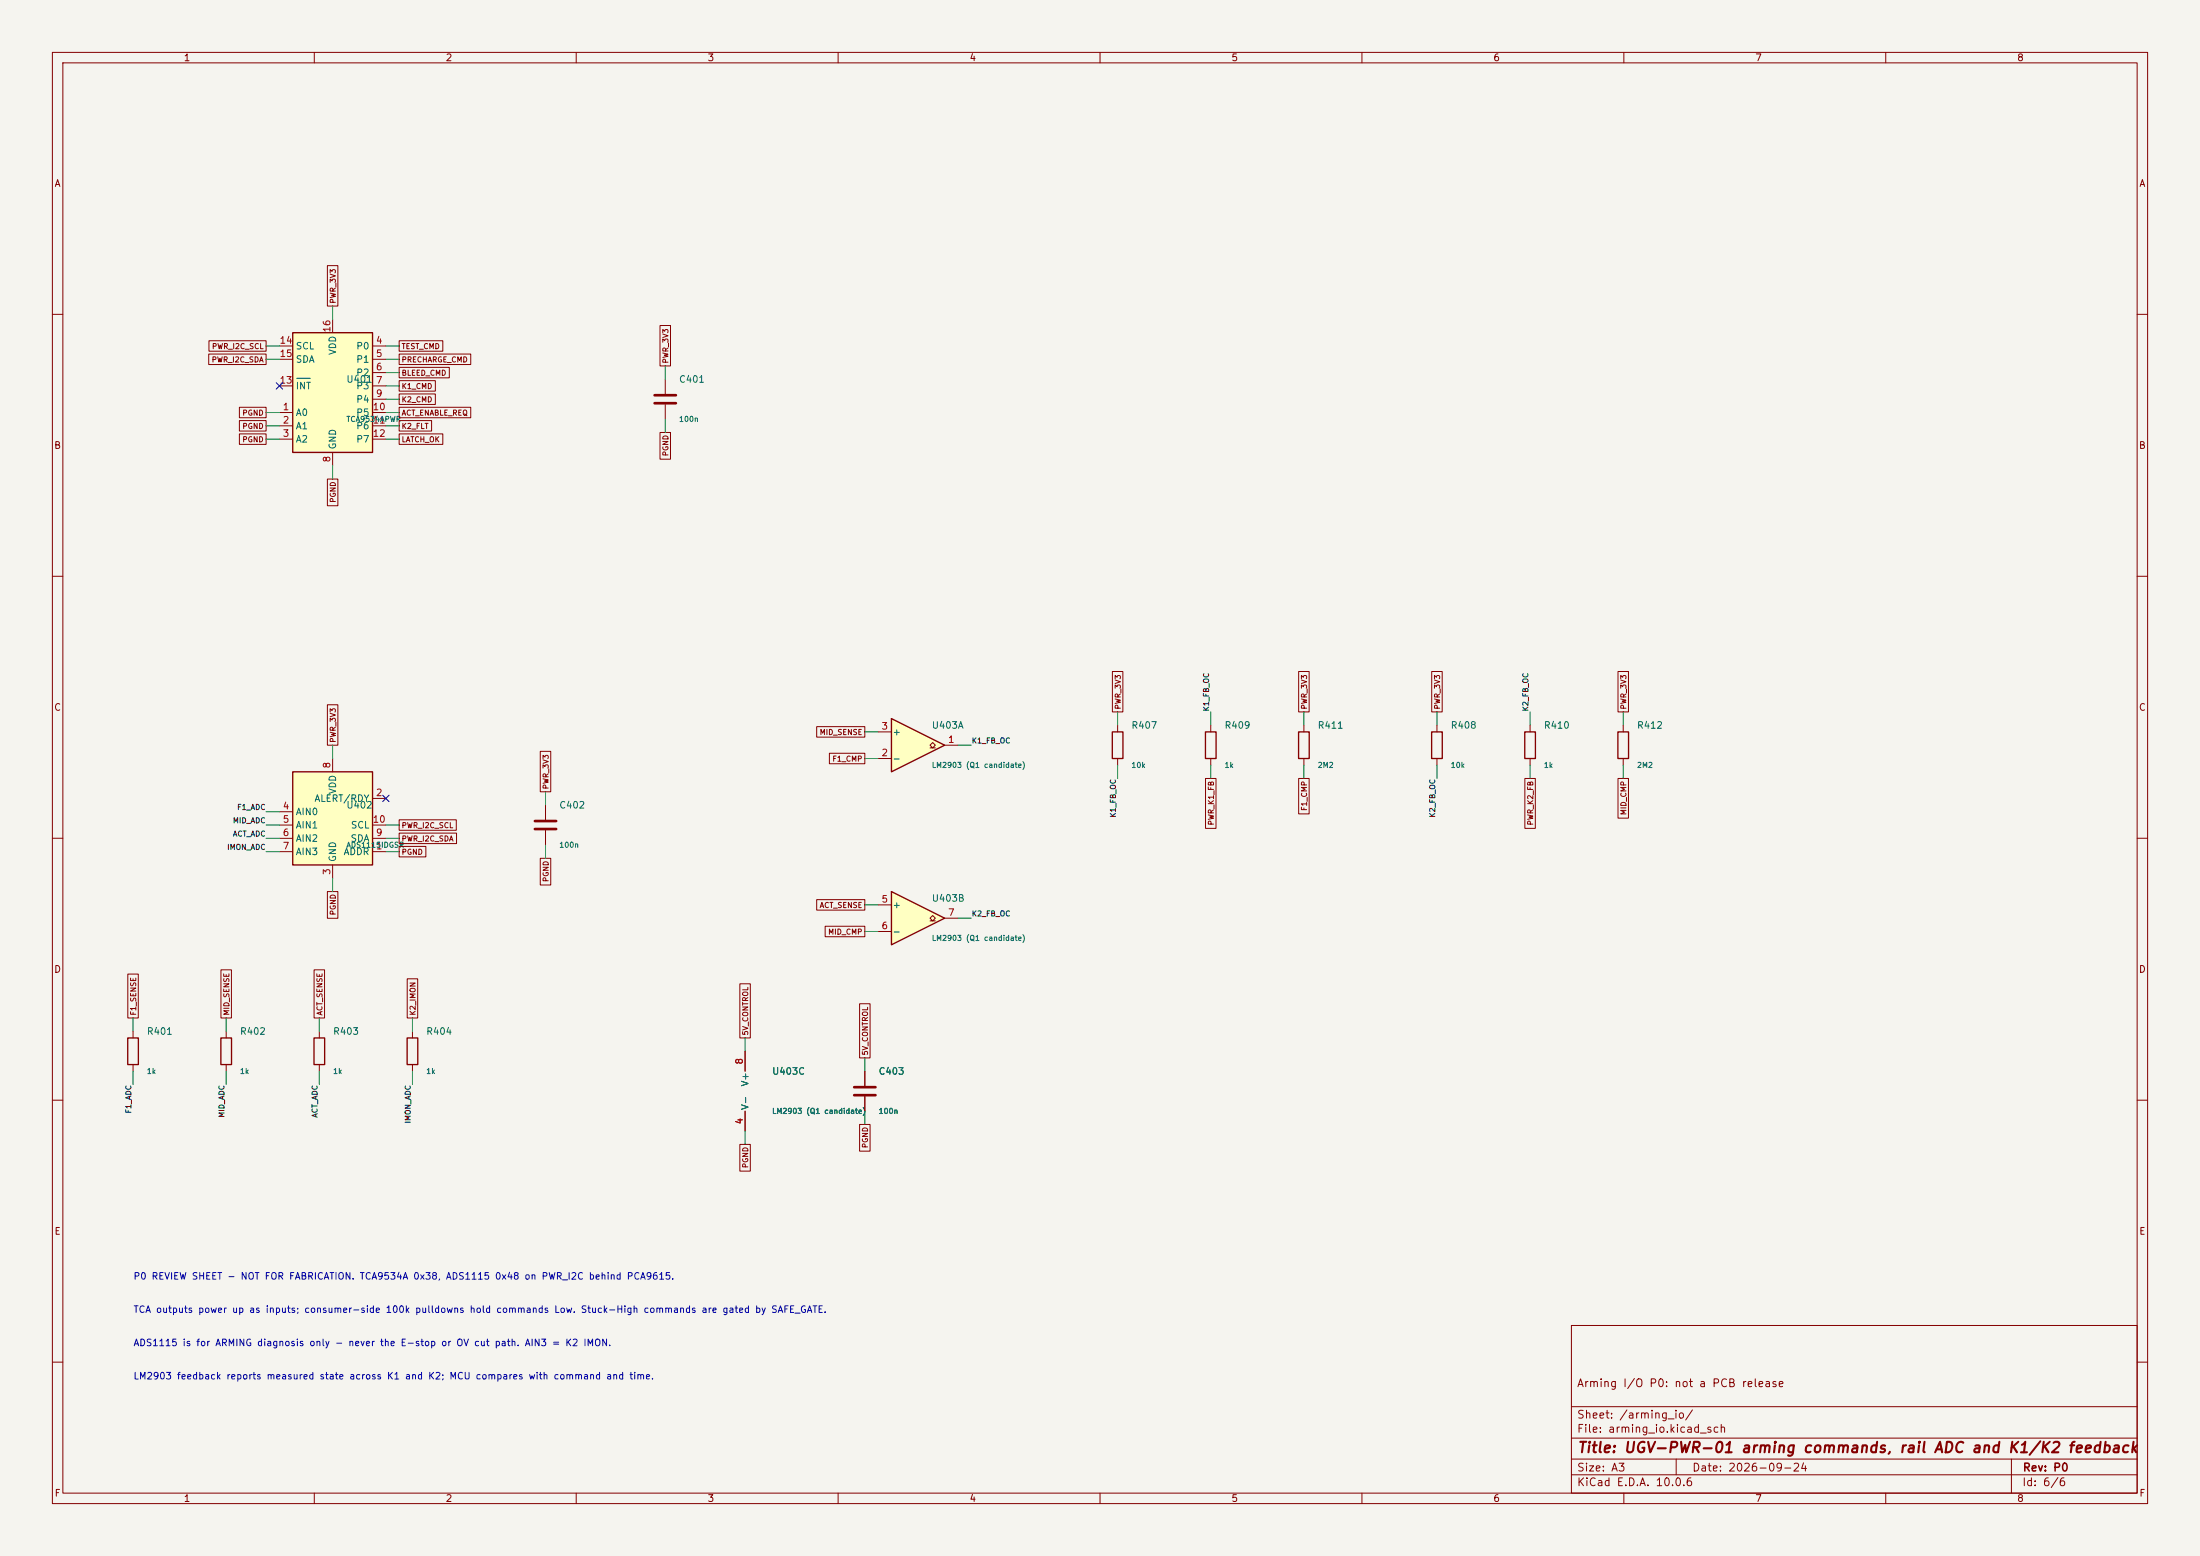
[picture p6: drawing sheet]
(kicad_sch
 (version 20250114) (generator "eeschema") (generator_version "10.0") (paper "A3")
 (title_block (title "UGV-PWR-01 arming commands, rail ADC and K1/K2 feedback") (date "2026-09-24") (rev "P0")
  (comment 1 "Arming I/O P0: not a PCB release"))
 (lib_symbols
(symbol "Interface_Expansion:TCA9534"
  (exclude_from_sim no)
  (in_bom yes)
  (on_board yes)
  (in_pos_files yes)
  (duplicate_pin_numbers_are_jumpers no)
  (property "Reference" "U" (at -7.112 14.732 0) (show_name no) (do_not_autoplace no) (effects (font (size 1.27 1.27)) (justify left)))
  (property "Value" "TCA9534" (at 3.302 14.732 0) (show_name no) (do_not_autoplace no) (effects (font (size 1.27 1.27)) (justify left)))
  (property "Footprint" "" (at 0 -16.764 0) (show_name no) (do_not_autoplace no) (hide yes) (effects (font (size 1.27 1.27))))
  (property "Datasheet" "http://www.ti.com/lit/ds/symlink/tca9534.pdf" (at 0 -12.7 0) (show_name no) (do_not_autoplace no) (hide yes) (effects (font (size 1.27 1.27))))
  (property "Description" "8-bit I/O Expander, I2C / SMBus interface, interrupt output, fixed address bits 0b0100xxx, TSSOP-16 / SOIC-16" (at 0 -14.732 0) (show_name no) (do_not_autoplace no) (hide yes) (effects (font (size 1.27 1.27))))
  (symbol "TCA9534_0_1"
   (rectangle (start -7.62 12.7) (end 7.62 -10.16) (stroke (width 0.254) (type default)) (fill (type background))))
  (symbol "TCA9534_1_1"
   (pin input line (at -10.16 -2.54 0) (length 2.54) (name "A0" (effects (font (size 1.27 1.27)))) (number "1" (effects (font (size 1.27 1.27)))))
   (pin input line (at -10.16 -5.08 0) (length 2.54) (name "A1" (effects (font (size 1.27 1.27)))) (number "2" (effects (font (size 1.27 1.27)))))
   (pin input line (at -10.16 -7.62 0) (length 2.54) (name "A2" (effects (font (size 1.27 1.27)))) (number "3" (effects (font (size 1.27 1.27)))))
   (pin bidirectional line (at 10.16 10.16 180) (length 2.54) (name "P0" (effects (font (size 1.27 1.27)))) (number "4" (effects (font (size 1.27 1.27)))))
   (pin bidirectional line (at 10.16 7.62 180) (length 2.54) (name "P1" (effects (font (size 1.27 1.27)))) (number "5" (effects (font (size 1.27 1.27)))))
   (pin bidirectional line (at 10.16 5.08 180) (length 2.54) (name "P2" (effects (font (size 1.27 1.27)))) (number "6" (effects (font (size 1.27 1.27)))))
   (pin bidirectional line (at 10.16 2.54 180) (length 2.54) (name "P3" (effects (font (size 1.27 1.27)))) (number "7" (effects (font (size 1.27 1.27)))))
   (pin power_in line (at 0 -12.7 90) (length 2.54) (name "GND" (effects (font (size 1.27 1.27)))) (number "8" (effects (font (size 1.27 1.27)))))
   (pin bidirectional line (at 10.16 0 180) (length 2.54) (name "P4" (effects (font (size 1.27 1.27)))) (number "9" (effects (font (size 1.27 1.27)))))
   (pin bidirectional line (at 10.16 -2.54 180) (length 2.54) (name "P5" (effects (font (size 1.27 1.27)))) (number "10" (effects (font (size 1.27 1.27)))))
   (pin bidirectional line (at 10.16 -5.08 180) (length 2.54) (name "P6" (effects (font (size 1.27 1.27)))) (number "11" (effects (font (size 1.27 1.27)))))
   (pin bidirectional line (at 10.16 -7.62 180) (length 2.54) (name "P7" (effects (font (size 1.27 1.27)))) (number "12" (effects (font (size 1.27 1.27)))))
   (pin open_collector line (at -10.16 2.54 0) (length 2.54) (name "~{INT}" (effects (font (size 1.27 1.27)))) (number "13" (effects (font (size 1.27 1.27)))))
   (pin input line (at -10.16 10.16 0) (length 2.54) (name "SCL" (effects (font (size 1.27 1.27)))) (number "14" (effects (font (size 1.27 1.27)))))
   (pin bidirectional line (at -10.16 7.62 0) (length 2.54) (name "SDA" (effects (font (size 1.27 1.27)))) (number "15" (effects (font (size 1.27 1.27)))))
   (pin power_in line (at 0 15.24 270) (length 2.54) (name "VDD" (effects (font (size 1.27 1.27)))) (number "16" (effects (font (size 1.27 1.27))))))
  (embedded_fonts no))
(symbol "Device:C"
  (pin_numbers (hide yes))
  (pin_names
   (offset 0.254))
  (exclude_from_sim no)
  (in_bom yes)
  (on_board yes)
  (in_pos_files yes)
  (duplicate_pin_numbers_are_jumpers no)
  (property "Reference" "C" (at 0.635 2.54 0) (show_name no) (do_not_autoplace no) (effects (font (size 1.27 1.27)) (justify left)))
  (property "Value" "C" (at 0.635 -2.54 0) (show_name no) (do_not_autoplace no) (effects (font (size 1.27 1.27)) (justify left)))
  (property "Footprint" "" (at 0.9652 -3.81 0) (show_name no) (do_not_autoplace no) (hide yes) (effects (font (size 1.27 1.27))))
  (property "Datasheet" "" (at 0 0 0) (show_name no) (do_not_autoplace no) (hide yes) (effects (font (size 1.27 1.27))))
  (property "Description" "Unpolarized capacitor" (at 0 0 0) (show_name no) (do_not_autoplace no) (hide yes) (effects (font (size 1.27 1.27))))
  (symbol "C_0_1"
   (polyline (pts (xy -2.032 0.762) (xy 2.032 0.762)) (stroke (width 0.508) (type default)) (fill (type none)))
   (polyline (pts (xy -2.032 -0.762) (xy 2.032 -0.762)) (stroke (width 0.508) (type default)) (fill (type none))))
  (symbol "C_1_1"
   (pin passive line (at 0 3.81 270) (length 2.794) (name "" (effects (font (size 1.27 1.27)))) (number "1" (effects (font (size 1.27 1.27)))))
   (pin passive line (at 0 -3.81 90) (length 2.794) (name "" (effects (font (size 1.27 1.27)))) (number "2" (effects (font (size 1.27 1.27))))))
  (embedded_fonts no))
(symbol "Analog_ADC:ADS1115IDGS"
  (exclude_from_sim no)
  (in_bom yes)
  (on_board yes)
  (in_pos_files yes)
  (duplicate_pin_numbers_are_jumpers no)
  (property "Reference" "U" (at 2.54 13.97 0) (show_name no) (do_not_autoplace no) (effects (font (size 1.27 1.27))))
  (property "Value" "ADS1115IDGS" (at 7.62 11.43 0) (show_name no) (do_not_autoplace no) (effects (font (size 1.27 1.27))))
  (property "Footprint" "Package_SO:TSSOP-10_3x3mm_P0.5mm" (at 0 -12.7 0) (show_name no) (do_not_autoplace no) (hide yes) (effects (font (size 1.27 1.27))))
  (property "Datasheet" "http://www.ti.com/lit/ds/symlink/ads1113.pdf" (at -1.27 -22.86 0) (show_name no) (do_not_autoplace no) (hide yes) (effects (font (size 1.27 1.27))))
  (property "Description" "Ultra-Small, Low-Power, I2C-Compatible, 860-SPS, 16-Bit ADCs With Internal Reference, Oscillator, and Programmable Comparator, VSSOP-10" (at 0 0 0) (show_name no) (do_not_autoplace no) (hide yes) (effects (font (size 1.27 1.27))))
  (symbol "ADS1115IDGS_0_1"
   (rectangle (start -7.62 10.16) (end 7.62 -7.62) (stroke (width 0.254) (type default)) (fill (type background))))
  (symbol "ADS1115IDGS_1_1"
   (pin input line (at 10.16 -5.08 180) (length 2.54) (name "ADDR" (effects (font (size 1.27 1.27)))) (number "1" (effects (font (size 1.27 1.27)))))
   (pin output line (at 10.16 5.08 180) (length 2.54) (name "ALERT/RDY" (effects (font (size 1.27 1.27)))) (number "2" (effects (font (size 1.27 1.27)))))
   (pin power_in line (at 0 -10.16 90) (length 2.54) (name "GND" (effects (font (size 1.27 1.27)))) (number "3" (effects (font (size 1.27 1.27)))))
   (pin input line (at -10.16 2.54 0) (length 2.54) (name "AIN0" (effects (font (size 1.27 1.27)))) (number "4" (effects (font (size 1.27 1.27)))))
   (pin input line (at -10.16 0 0) (length 2.54) (name "AIN1" (effects (font (size 1.27 1.27)))) (number "5" (effects (font (size 1.27 1.27)))))
   (pin input line (at -10.16 -2.54 0) (length 2.54) (name "AIN2" (effects (font (size 1.27 1.27)))) (number "6" (effects (font (size 1.27 1.27)))))
   (pin input line (at -10.16 -5.08 0) (length 2.54) (name "AIN3" (effects (font (size 1.27 1.27)))) (number "7" (effects (font (size 1.27 1.27)))))
   (pin power_in line (at 0 12.7 270) (length 2.54) (name "VDD" (effects (font (size 1.27 1.27)))) (number "8" (effects (font (size 1.27 1.27)))))
   (pin bidirectional line (at 10.16 -2.54 180) (length 2.54) (name "SDA" (effects (font (size 1.27 1.27)))) (number "9" (effects (font (size 1.27 1.27)))))
   (pin input line (at 10.16 0 180) (length 2.54) (name "SCL" (effects (font (size 1.27 1.27)))) (number "10" (effects (font (size 1.27 1.27))))))
  (embedded_fonts no))
(symbol "Device:R"
  (pin_numbers (hide yes))
  (pin_names
   (offset 0))
  (exclude_from_sim no)
  (in_bom yes)
  (on_board yes)
  (in_pos_files yes)
  (duplicate_pin_numbers_are_jumpers no)
  (property "Reference" "R" (at 2.032 0 90) (show_name no) (do_not_autoplace no) (effects (font (size 1.27 1.27))))
  (property "Value" "R" (at 0 0 90) (show_name no) (do_not_autoplace no) (effects (font (size 1.27 1.27))))
  (property "Footprint" "" (at -1.778 0 90) (show_name no) (do_not_autoplace no) (hide yes) (effects (font (size 1.27 1.27))))
  (property "Datasheet" "" (at 0 0 0) (show_name no) (do_not_autoplace no) (hide yes) (effects (font (size 1.27 1.27))))
  (property "Description" "Resistor" (at 0 0 0) (show_name no) (do_not_autoplace no) (hide yes) (effects (font (size 1.27 1.27))))
  (symbol "R_0_1"
   (rectangle (start -1.016 -2.54) (end 1.016 2.54) (stroke (width 0.254) (type default)) (fill (type none))))
  (symbol "R_1_1"
   (pin passive line (at 0 3.81 270) (length 1.27) (name "" (effects (font (size 1.27 1.27)))) (number "1" (effects (font (size 1.27 1.27)))))
   (pin passive line (at 0 -3.81 90) (length 1.27) (name "" (effects (font (size 1.27 1.27)))) (number "2" (effects (font (size 1.27 1.27))))))
  (embedded_fonts no))
(symbol "Comparator:LM2903"
  (pin_names
   (offset 0.127))
  (exclude_from_sim no)
  (in_bom yes)
  (on_board yes)
  (in_pos_files yes)
  (duplicate_pin_numbers_are_jumpers no)
  (property "Reference" "U" (at 3.81 3.81 0) (show_name no) (do_not_autoplace no) (effects (font (size 1.27 1.27))))
  (property "Value" "LM2903" (at 6.35 -3.81 0) (show_name no) (do_not_autoplace no) (effects (font (size 1.27 1.27))))
  (property "Footprint" "" (at 0 0 0) (show_name no) (do_not_autoplace no) (hide yes) (effects (font (size 1.27 1.27))))
  (property "Datasheet" "http://www.ti.com/lit/ds/symlink/lm393.pdf" (at 0 0 0) (show_name no) (do_not_autoplace no) (hide yes) (effects (font (size 1.27 1.27))))
  (property "Description" "Low-Power, Low-Offset Voltage, Dual Comparators, DIP-8/SOIC-8/SOP-8/TSSOP-8/VSSOP-8" (at 0 0 0) (show_name no) (do_not_autoplace no) (hide yes) (effects (font (size 1.27 1.27))))
  (property "ki_locked" "" (at 0 0 0) (show_name no) (do_not_autoplace no) (effects (font (size 1.27 1.27))))
  (symbol "LM2903_1_1"
   (polyline (pts (xy -5.08 5.08) (xy 5.08 0) (xy -5.08 -5.08) (xy -5.08 5.08)) (stroke (width 0.254) (type default)) (fill (type background)))
   (polyline (pts (xy 3.302 -0.508) (xy 2.794 -0.508) (xy 3.302 0) (xy 2.794 0.508) (xy 2.286 0) (xy 2.794 -0.508) (xy 2.286 -0.508)) (stroke (width 0.127) (type default)) (fill (type none)))
   (pin open_collector line (at 7.62 0 180) (length 2.54) (name "" (effects (font (size 1.27 1.27)))) (number "1" (effects (font (size 1.27 1.27)))))
   (pin input line (at -7.62 -2.54 0) (length 2.54) (name "-" (effects (font (size 1.27 1.27)))) (number "2" (effects (font (size 1.27 1.27)))))
   (pin input line (at -7.62 2.54 0) (length 2.54) (name "+" (effects (font (size 1.27 1.27)))) (number "3" (effects (font (size 1.27 1.27))))))
  (symbol "LM2903_2_1"
   (polyline (pts (xy -5.08 5.08) (xy 5.08 0) (xy -5.08 -5.08) (xy -5.08 5.08)) (stroke (width 0.254) (type default)) (fill (type background)))
   (polyline (pts (xy 3.302 -0.508) (xy 2.794 -0.508) (xy 3.302 0) (xy 2.794 0.508) (xy 2.286 0) (xy 2.794 -0.508) (xy 2.286 -0.508)) (stroke (width 0.127) (type default)) (fill (type none)))
   (pin input line (at -7.62 2.54 0) (length 2.54) (name "+" (effects (font (size 1.27 1.27)))) (number "5" (effects (font (size 1.27 1.27)))))
   (pin input line (at -7.62 -2.54 0) (length 2.54) (name "-" (effects (font (size 1.27 1.27)))) (number "6" (effects (font (size 1.27 1.27)))))
   (pin open_collector line (at 7.62 0 180) (length 2.54) (name "" (effects (font (size 1.27 1.27)))) (number "7" (effects (font (size 1.27 1.27))))))
  (symbol "LM2903_3_1"
   (pin power_in line (at -2.54 -7.62 90) (length 3.81) (name "V-" (effects (font (size 1.27 1.27)))) (number "4" (effects (font (size 1.27 1.27)))))
   (pin power_in line (at -2.54 7.62 270) (length 3.81) (name "V+" (effects (font (size 1.27 1.27)))) (number "8" (effects (font (size 1.27 1.27))))))
  (embedded_fonts no)))
 (symbol (lib_id "Interface_Expansion:TCA9534") (at 63.5 76.2 0) (unit 1) (exclude_from_sim no) (in_bom yes) (on_board yes) (dnp no)
  (property "Reference" "U401" (at 66.04 72.39 0) (effects (font (size 1.27 1.27)) (justify left)))
  (property "Value" "TCA9534APWR" (at 66.04 80.01 0) (effects (font (size 1 1)) (justify left)))
  (property "Footprint" "Package_SO:TSSOP-16_4.4x5mm_P0.65mm" (at 63.5 76.2 0) (effects (font (size 1.27 1.27)) (hide yes))) (pin "1") (pin "10") (pin "11") (pin "12") (pin "13") (pin "14") (pin "15") (pin "16") (pin "2") (pin "3") (pin "4") (pin "5") (pin "6") (pin "7") (pin "8") (pin "9")
  (instances (project "arming_io" (path "" (reference "U401") (unit 1))) (project "ugv_pwr_01" (path "" (reference "U401") (unit 1)))))
 (wire (pts (xy 53.34 78.74) (xy 50.8 78.74)) (stroke (width 0) (type default)))
 (global_label "PGND" (shape passive) (at 50.8 78.74 180) (effects (font (size 1 1)) (justify right)))
 (wire (pts (xy 53.34 81.28) (xy 50.8 81.28)) (stroke (width 0) (type default)))
 (global_label "PGND" (shape passive) (at 50.8 81.28 180) (effects (font (size 1 1)) (justify right)))
 (wire (pts (xy 53.34 83.82) (xy 50.8 83.82)) (stroke (width 0) (type default)))
 (global_label "PGND" (shape passive) (at 50.8 83.82 180) (effects (font (size 1 1)) (justify right)))
 (wire (pts (xy 73.66 66.04) (xy 76.2 66.04)) (stroke (width 0) (type default)))
 (global_label "TEST_CMD" (shape passive) (at 76.2 66.04 0) (effects (font (size 1 1)) (justify left)))
 (wire (pts (xy 73.66 68.58) (xy 76.2 68.58)) (stroke (width 0) (type default)))
 (global_label "PRECHARGE_CMD" (shape passive) (at 76.2 68.58 0) (effects (font (size 1 1)) (justify left)))
 (wire (pts (xy 73.66 71.12) (xy 76.2 71.12)) (stroke (width 0) (type default)))
 (global_label "BLEED_CMD" (shape passive) (at 76.2 71.12 0) (effects (font (size 1 1)) (justify left)))
 (wire (pts (xy 73.66 73.66) (xy 76.2 73.66)) (stroke (width 0) (type default)))
 (global_label "K1_CMD" (shape passive) (at 76.2 73.66 0) (effects (font (size 1 1)) (justify left)))
 (wire (pts (xy 63.5 88.9) (xy 63.5 91.44)) (stroke (width 0) (type default)))
 (global_label "PGND" (shape passive) (at 63.5 91.44 270) (effects (font (size 1 1)) (justify right)))
 (wire (pts (xy 73.66 76.2) (xy 76.2 76.2)) (stroke (width 0) (type default)))
 (global_label "K2_CMD" (shape passive) (at 76.2 76.2 0) (effects (font (size 1 1)) (justify left)))
 (wire (pts (xy 73.66 78.74) (xy 76.2 78.74)) (stroke (width 0) (type default)))
 (global_label "ACT_ENABLE_REQ" (shape passive) (at 76.2 78.74 0) (effects (font (size 1 1)) (justify left)))
 (wire (pts (xy 73.66 81.28) (xy 76.2 81.28)) (stroke (width 0) (type default)))
 (global_label "K2_FLT" (shape passive) (at 76.2 81.28 0) (effects (font (size 1 1)) (justify left)))
 (wire (pts (xy 73.66 83.82) (xy 76.2 83.82)) (stroke (width 0) (type default)))
 (global_label "LATCH_OK" (shape passive) (at 76.2 83.82 0) (effects (font (size 1 1)) (justify left)))
 (no_connect (at 53.34 73.66))
 (wire (pts (xy 53.34 66.04) (xy 50.8 66.04)) (stroke (width 0) (type default)))
 (global_label "PWR_I2C_SCL" (shape passive) (at 50.8 66.04 180) (effects (font (size 1 1)) (justify right)))
 (wire (pts (xy 53.34 68.58) (xy 50.8 68.58)) (stroke (width 0) (type default)))
 (global_label "PWR_I2C_SDA" (shape passive) (at 50.8 68.58 180) (effects (font (size 1 1)) (justify right)))
 (wire (pts (xy 63.5 60.96) (xy 63.5 58.42)) (stroke (width 0) (type default)))
 (global_label "PWR_3V3" (shape passive) (at 63.5 58.42 90) (effects (font (size 1 1)) (justify left)))
 (symbol (lib_id "Device:C") (at 127 76.2 0) (unit 1) (exclude_from_sim no) (in_bom yes) (on_board yes) (dnp no)
  (property "Reference" "C401" (at 129.54 72.39 0) (effects (font (size 1.27 1.27)) (justify left)))
  (property "Value" "100n" (at 129.54 80.01 0) (effects (font (size 1 1)) (justify left)))
  (property "Footprint" "Capacitor_SMD:C_0603_1608Metric" (at 127 76.2 0) (effects (font (size 1.27 1.27)) (hide yes))) (pin "1") (pin "2")
  (instances (project "arming_io" (path "" (reference "C401") (unit 1))) (project "ugv_pwr_01" (path "" (reference "C401") (unit 1)))))
 (wire (pts (xy 127 72.39) (xy 127 69.85)) (stroke (width 0) (type default)))
 (global_label "PWR_3V3" (shape passive) (at 127 69.85 90) (effects (font (size 1 1)) (justify left)))
 (wire (pts (xy 127 80.01) (xy 127 82.55)) (stroke (width 0) (type default)))
 (global_label "PGND" (shape passive) (at 127 82.55 270) (effects (font (size 1 1)) (justify right)))
 (symbol (lib_id "Analog_ADC:ADS1115IDGS") (at 63.5 157.48 0) (unit 1) (exclude_from_sim no) (in_bom yes) (on_board yes) (dnp no)
  (property "Reference" "U402" (at 66.04 153.67 0) (effects (font (size 1.27 1.27)) (justify left)))
  (property "Value" "ADS1115IDGSR" (at 66.04 161.29 0) (effects (font (size 1 1)) (justify left)))
  (property "Footprint" "Package_SO:TSSOP-10_3x3mm_P0.5mm" (at 63.5 157.48 0) (effects (font (size 1.27 1.27)) (hide yes))) (pin "1") (pin "10") (pin "2") (pin "3") (pin "4") (pin "5") (pin "6") (pin "7") (pin "8") (pin "9")
  (instances (project "arming_io" (path "" (reference "U402") (unit 1))) (project "ugv_pwr_01" (path "" (reference "U402") (unit 1)))))
 (wire (pts (xy 73.66 162.56) (xy 76.2 162.56)) (stroke (width 0) (type default)))
 (global_label "PGND" (shape passive) (at 76.2 162.56 0) (effects (font (size 1 1)) (justify left)))
 (no_connect (at 73.66 152.4))
 (wire (pts (xy 63.5 167.64) (xy 63.5 170.18)) (stroke (width 0) (type default)))
 (global_label "PGND" (shape passive) (at 63.5 170.18 270) (effects (font (size 1 1)) (justify right)))
 (wire (pts (xy 53.34 154.94) (xy 50.8 154.94)) (stroke (width 0) (type default)))
 (label "F1_ADC" (at 50.8 154.94 180) (effects (font (size 1 1)) (justify right bottom)))
 (wire (pts (xy 53.34 157.48) (xy 50.8 157.48)) (stroke (width 0) (type default)))
 (label "MID_ADC" (at 50.8 157.48 180) (effects (font (size 1 1)) (justify right bottom)))
 (wire (pts (xy 53.34 160.02) (xy 50.8 160.02)) (stroke (width 0) (type default)))
 (label "ACT_ADC" (at 50.8 160.02 180) (effects (font (size 1 1)) (justify right bottom)))
 (wire (pts (xy 53.34 162.56) (xy 50.8 162.56)) (stroke (width 0) (type default)))
 (label "IMON_ADC" (at 50.8 162.56 180) (effects (font (size 1 1)) (justify right bottom)))
 (wire (pts (xy 63.5 144.78) (xy 63.5 142.24)) (stroke (width 0) (type default)))
 (global_label "PWR_3V3" (shape passive) (at 63.5 142.24 90) (effects (font (size 1 1)) (justify left)))
 (wire (pts (xy 73.66 160.02) (xy 76.2 160.02)) (stroke (width 0) (type default)))
 (global_label "PWR_I2C_SDA" (shape passive) (at 76.2 160.02 0) (effects (font (size 1 1)) (justify left)))
 (wire (pts (xy 73.66 157.48) (xy 76.2 157.48)) (stroke (width 0) (type default)))
 (global_label "PWR_I2C_SCL" (shape passive) (at 76.2 157.48 0) (effects (font (size 1 1)) (justify left)))
 (symbol (lib_id "Device:C") (at 104.14 157.48 0) (unit 1) (exclude_from_sim no) (in_bom yes) (on_board yes) (dnp no)
  (property "Reference" "C402" (at 106.68 153.67 0) (effects (font (size 1.27 1.27)) (justify left)))
  (property "Value" "100n" (at 106.68 161.29 0) (effects (font (size 1 1)) (justify left)))
  (property "Footprint" "Capacitor_SMD:C_0603_1608Metric" (at 104.14 157.48 0) (effects (font (size 1.27 1.27)) (hide yes))) (pin "1") (pin "2")
  (instances (project "arming_io" (path "" (reference "C402") (unit 1))) (project "ugv_pwr_01" (path "" (reference "C402") (unit 1)))))
 (wire (pts (xy 104.14 153.67) (xy 104.14 151.13)) (stroke (width 0) (type default)))
 (global_label "PWR_3V3" (shape passive) (at 104.14 151.13 90) (effects (font (size 1 1)) (justify left)))
 (wire (pts (xy 104.14 161.29) (xy 104.14 163.83)) (stroke (width 0) (type default)))
 (global_label "PGND" (shape passive) (at 104.14 163.83 270) (effects (font (size 1 1)) (justify right)))
 (symbol (lib_id "Device:R") (at 25.4 200.66 0) (unit 1) (exclude_from_sim no) (in_bom yes) (on_board yes) (dnp no)
  (property "Reference" "R401" (at 27.94 196.85 0) (effects (font (size 1.27 1.27)) (justify left)))
  (property "Value" "1k" (at 27.94 204.47 0) (effects (font (size 1 1)) (justify left)))
  (property "Footprint" "Resistor_SMD:R_0603_1608Metric" (at 25.4 200.66 0) (effects (font (size 1.27 1.27)) (hide yes))) (pin "1") (pin "2")
  (instances (project "arming_io" (path "" (reference "R401") (unit 1))) (project "ugv_pwr_01" (path "" (reference "R401") (unit 1)))))
 (wire (pts (xy 25.4 196.85) (xy 25.4 194.31)) (stroke (width 0) (type default)))
 (global_label "F1_SENSE" (shape passive) (at 25.4 194.31 90) (effects (font (size 1 1)) (justify left)))
 (wire (pts (xy 25.4 204.47) (xy 25.4 207.01)) (stroke (width 0) (type default)))
 (label "F1_ADC" (at 25.4 207.01 270) (effects (font (size 1 1)) (justify right bottom)))
 (symbol (lib_id "Device:R") (at 43.18 200.66 0) (unit 1) (exclude_from_sim no) (in_bom yes) (on_board yes) (dnp no)
  (property "Reference" "R402" (at 45.72 196.85 0) (effects (font (size 1.27 1.27)) (justify left)))
  (property "Value" "1k" (at 45.72 204.47 0) (effects (font (size 1 1)) (justify left)))
  (property "Footprint" "Resistor_SMD:R_0603_1608Metric" (at 43.18 200.66 0) (effects (font (size 1.27 1.27)) (hide yes))) (pin "1") (pin "2")
  (instances (project "arming_io" (path "" (reference "R402") (unit 1))) (project "ugv_pwr_01" (path "" (reference "R402") (unit 1)))))
 (wire (pts (xy 43.18 196.85) (xy 43.18 194.31)) (stroke (width 0) (type default)))
 (global_label "MID_SENSE" (shape passive) (at 43.18 194.31 90) (effects (font (size 1 1)) (justify left)))
 (wire (pts (xy 43.18 204.47) (xy 43.18 207.01)) (stroke (width 0) (type default)))
 (label "MID_ADC" (at 43.18 207.01 270) (effects (font (size 1 1)) (justify right bottom)))
 (symbol (lib_id "Device:R") (at 60.96 200.66 0) (unit 1) (exclude_from_sim no) (in_bom yes) (on_board yes) (dnp no)
  (property "Reference" "R403" (at 63.5 196.85 0) (effects (font (size 1.27 1.27)) (justify left)))
  (property "Value" "1k" (at 63.5 204.47 0) (effects (font (size 1 1)) (justify left)))
  (property "Footprint" "Resistor_SMD:R_0603_1608Metric" (at 60.96 200.66 0) (effects (font (size 1.27 1.27)) (hide yes))) (pin "1") (pin "2")
  (instances (project "arming_io" (path "" (reference "R403") (unit 1))) (project "ugv_pwr_01" (path "" (reference "R403") (unit 1)))))
 (wire (pts (xy 60.96 196.85) (xy 60.96 194.31)) (stroke (width 0) (type default)))
 (global_label "ACT_SENSE" (shape passive) (at 60.96 194.31 90) (effects (font (size 1 1)) (justify left)))
 (wire (pts (xy 60.96 204.47) (xy 60.96 207.01)) (stroke (width 0) (type default)))
 (label "ACT_ADC" (at 60.96 207.01 270) (effects (font (size 1 1)) (justify right bottom)))
 (symbol (lib_id "Device:R") (at 78.74 200.66 0) (unit 1) (exclude_from_sim no) (in_bom yes) (on_board yes) (dnp no)
  (property "Reference" "R404" (at 81.28 196.85 0) (effects (font (size 1.27 1.27)) (justify left)))
  (property "Value" "1k" (at 81.28 204.47 0) (effects (font (size 1 1)) (justify left)))
  (property "Footprint" "Resistor_SMD:R_0603_1608Metric" (at 78.74 200.66 0) (effects (font (size 1.27 1.27)) (hide yes))) (pin "1") (pin "2")
  (instances (project "arming_io" (path "" (reference "R404") (unit 1))) (project "ugv_pwr_01" (path "" (reference "R404") (unit 1)))))
 (wire (pts (xy 78.74 196.85) (xy 78.74 194.31)) (stroke (width 0) (type default)))
 (global_label "K2_IMON" (shape passive) (at 78.74 194.31 90) (effects (font (size 1 1)) (justify left)))
 (wire (pts (xy 78.74 204.47) (xy 78.74 207.01)) (stroke (width 0) (type default)))
 (label "IMON_ADC" (at 78.74 207.01 270) (effects (font (size 1 1)) (justify right bottom)))
 (symbol (lib_id "Comparator:LM2903") (at 175.26 142.24 0) (unit 1) (exclude_from_sim no) (in_bom yes) (on_board yes) (dnp no)
  (property "Reference" "U403" (at 177.8 138.43 0) (effects (font (size 1.27 1.27)) (justify left)))
  (property "Value" "LM2903 (Q1 candidate)" (at 177.8 146.05 0) (effects (font (size 1 1)) (justify left)))
  (property "Footprint" "Package_SO:SOIC-8_3.9x4.9mm_P1.27mm" (at 175.26 142.24 0) (effects (font (size 1.27 1.27)) (hide yes))) (pin "1") (pin "2") (pin "3")
  (instances (project "arming_io" (path "" (reference "U403") (unit 1))) (project "ugv_pwr_01" (path "" (reference "U403") (unit 1)))))
 (wire (pts (xy 182.88 142.24) (xy 185.42 142.24)) (stroke (width 0) (type default)))
 (label "K1_FB_OC" (at 185.42 142.24 0) (effects (font (size 1 1)) (justify left bottom)))
 (wire (pts (xy 167.64 144.78) (xy 165.1 144.78)) (stroke (width 0) (type default)))
 (global_label "F1_CMP" (shape passive) (at 165.1 144.78 180) (effects (font (size 1 1)) (justify right)))
 (wire (pts (xy 167.64 139.7) (xy 165.1 139.7)) (stroke (width 0) (type default)))
 (global_label "MID_SENSE" (shape passive) (at 165.1 139.7 180) (effects (font (size 1 1)) (justify right)))
 (symbol (lib_id "Comparator:LM2903") (at 175.26 175.26 0) (unit 2) (exclude_from_sim no) (in_bom yes) (on_board yes) (dnp no)
  (property "Reference" "U403" (at 177.8 171.45 0) (effects (font (size 1.27 1.27)) (justify left)))
  (property "Value" "LM2903 (Q1 candidate)" (at 177.8 179.07 0) (effects (font (size 1 1)) (justify left)))
  (property "Footprint" "Package_SO:SOIC-8_3.9x4.9mm_P1.27mm" (at 175.26 175.26 0) (effects (font (size 1.27 1.27)) (hide yes))) (pin "5") (pin "6") (pin "7")
  (instances (project "arming_io" (path "" (reference "U403") (unit 2))) (project "ugv_pwr_01" (path "" (reference "U403") (unit 2)))))
 (wire (pts (xy 167.64 172.72) (xy 165.1 172.72)) (stroke (width 0) (type default)))
 (global_label "ACT_SENSE" (shape passive) (at 165.1 172.72 180) (effects (font (size 1 1)) (justify right)))
 (wire (pts (xy 167.64 177.8) (xy 165.1 177.8)) (stroke (width 0) (type default)))
 (global_label "MID_CMP" (shape passive) (at 165.1 177.8 180) (effects (font (size 1 1)) (justify right)))
 (wire (pts (xy 182.88 175.26) (xy 185.42 175.26)) (stroke (width 0) (type default)))
 (label "K2_FB_OC" (at 185.42 175.26 0) (effects (font (size 1 1)) (justify left bottom)))
 (symbol (lib_id "Comparator:LM2903") (at 144.78 208.28 0) (unit 3) (exclude_from_sim no) (in_bom yes) (on_board yes) (dnp no)
  (property "Reference" "U403" (at 147.32 204.47 0) (effects (font (size 1.27 1.27)) (justify left)))
  (property "Value" "LM2903 (Q1 candidate)" (at 147.32 212.09 0) (effects (font (size 1 1)) (justify left)))
  (property "Footprint" "Package_SO:SOIC-8_3.9x4.9mm_P1.27mm" (at 144.78 208.28 0) (effects (font (size 1.27 1.27)) (hide yes))) (pin "4") (pin "8")
  (instances (project "arming_io" (path "" (reference "U403") (unit 3))) (project "ugv_pwr_01" (path "" (reference "U403") (unit 3)))))
 (wire (pts (xy 142.24 215.9) (xy 142.24 218.44)) (stroke (width 0) (type default)))
 (global_label "PGND" (shape passive) (at 142.24 218.44 270) (effects (font (size 1 1)) (justify right)))
 (wire (pts (xy 142.24 200.66) (xy 142.24 198.12)) (stroke (width 0) (type default)))
 (global_label "5V_CONTROL" (shape passive) (at 142.24 198.12 90) (effects (font (size 1 1)) (justify left)))
 (symbol (lib_id "Device:C") (at 165.1 208.28 0) (unit 1) (exclude_from_sim no) (in_bom yes) (on_board yes) (dnp no)
  (property "Reference" "C403" (at 167.64 204.47 0) (effects (font (size 1.27 1.27)) (justify left)))
  (property "Value" "100n" (at 167.64 212.09 0) (effects (font (size 1 1)) (justify left)))
  (property "Footprint" "Capacitor_SMD:C_0603_1608Metric" (at 165.1 208.28 0) (effects (font (size 1.27 1.27)) (hide yes))) (pin "1") (pin "2")
  (instances (project "arming_io" (path "" (reference "C403") (unit 1))) (project "ugv_pwr_01" (path "" (reference "C403") (unit 1)))))
 (wire (pts (xy 165.1 204.47) (xy 165.1 201.93)) (stroke (width 0) (type default)))
 (global_label "5V_CONTROL" (shape passive) (at 165.1 201.93 90) (effects (font (size 1 1)) (justify left)))
 (wire (pts (xy 165.1 212.09) (xy 165.1 214.63)) (stroke (width 0) (type default)))
 (global_label "PGND" (shape passive) (at 165.1 214.63 270) (effects (font (size 1 1)) (justify right)))
 (symbol (lib_id "Device:R") (at 213.36 142.24 0) (unit 1) (exclude_from_sim no) (in_bom yes) (on_board yes) (dnp no)
  (property "Reference" "R407" (at 215.9 138.43 0) (effects (font (size 1.27 1.27)) (justify left)))
  (property "Value" "10k" (at 215.9 146.05 0) (effects (font (size 1 1)) (justify left)))
  (property "Footprint" "Resistor_SMD:R_0603_1608Metric" (at 213.36 142.24 0) (effects (font (size 1.27 1.27)) (hide yes))) (pin "1") (pin "2")
  (instances (project "arming_io" (path "" (reference "R407") (unit 1))) (project "ugv_pwr_01" (path "" (reference "R407") (unit 1)))))
 (wire (pts (xy 213.36 138.43) (xy 213.36 135.89)) (stroke (width 0) (type default)))
 (global_label "PWR_3V3" (shape passive) (at 213.36 135.89 90) (effects (font (size 1 1)) (justify left)))
 (wire (pts (xy 213.36 146.05) (xy 213.36 148.59)) (stroke (width 0) (type default)))
 (label "K1_FB_OC" (at 213.36 148.59 270) (effects (font (size 1 1)) (justify right bottom)))
 (symbol (lib_id "Device:R") (at 231.14 142.24 0) (unit 1) (exclude_from_sim no) (in_bom yes) (on_board yes) (dnp no)
  (property "Reference" "R409" (at 233.68 138.43 0) (effects (font (size 1.27 1.27)) (justify left)))
  (property "Value" "1k" (at 233.68 146.05 0) (effects (font (size 1 1)) (justify left)))
  (property "Footprint" "Resistor_SMD:R_0603_1608Metric" (at 231.14 142.24 0) (effects (font (size 1.27 1.27)) (hide yes))) (pin "1") (pin "2")
  (instances (project "arming_io" (path "" (reference "R409") (unit 1))) (project "ugv_pwr_01" (path "" (reference "R409") (unit 1)))))
 (wire (pts (xy 231.14 138.43) (xy 231.14 135.89)) (stroke (width 0) (type default)))
 (label "K1_FB_OC" (at 231.14 135.89 90) (effects (font (size 1 1)) (justify left bottom)))
 (wire (pts (xy 231.14 146.05) (xy 231.14 148.59)) (stroke (width 0) (type default)))
 (global_label "PWR_K1_FB" (shape passive) (at 231.14 148.59 270) (effects (font (size 1 1)) (justify right)))
 (symbol (lib_id "Device:R") (at 248.92 142.24 0) (unit 1) (exclude_from_sim no) (in_bom yes) (on_board yes) (dnp no)
  (property "Reference" "R411" (at 251.46 138.43 0) (effects (font (size 1.27 1.27)) (justify left)))
  (property "Value" "2M2" (at 251.46 146.05 0) (effects (font (size 1 1)) (justify left)))
  (property "Footprint" "Resistor_SMD:R_0603_1608Metric" (at 248.92 142.24 0) (effects (font (size 1.27 1.27)) (hide yes))) (pin "1") (pin "2")
  (instances (project "arming_io" (path "" (reference "R411") (unit 1))) (project "ugv_pwr_01" (path "" (reference "R411") (unit 1)))))
 (wire (pts (xy 248.92 138.43) (xy 248.92 135.89)) (stroke (width 0) (type default)))
 (global_label "PWR_3V3" (shape passive) (at 248.92 135.89 90) (effects (font (size 1 1)) (justify left)))
 (wire (pts (xy 248.92 146.05) (xy 248.92 148.59)) (stroke (width 0) (type default)))
 (global_label "F1_CMP" (shape passive) (at 248.92 148.59 270) (effects (font (size 1 1)) (justify right)))
 (symbol (lib_id "Device:R") (at 274.32 142.24 0) (unit 1) (exclude_from_sim no) (in_bom yes) (on_board yes) (dnp no)
  (property "Reference" "R408" (at 276.86 138.43 0) (effects (font (size 1.27 1.27)) (justify left)))
  (property "Value" "10k" (at 276.86 146.05 0) (effects (font (size 1 1)) (justify left)))
  (property "Footprint" "Resistor_SMD:R_0603_1608Metric" (at 274.32 142.24 0) (effects (font (size 1.27 1.27)) (hide yes))) (pin "1") (pin "2")
  (instances (project "arming_io" (path "" (reference "R408") (unit 1))) (project "ugv_pwr_01" (path "" (reference "R408") (unit 1)))))
 (wire (pts (xy 274.32 138.43) (xy 274.32 135.89)) (stroke (width 0) (type default)))
 (global_label "PWR_3V3" (shape passive) (at 274.32 135.89 90) (effects (font (size 1 1)) (justify left)))
 (wire (pts (xy 274.32 146.05) (xy 274.32 148.59)) (stroke (width 0) (type default)))
 (label "K2_FB_OC" (at 274.32 148.59 270) (effects (font (size 1 1)) (justify right bottom)))
 (symbol (lib_id "Device:R") (at 292.1 142.24 0) (unit 1) (exclude_from_sim no) (in_bom yes) (on_board yes) (dnp no)
  (property "Reference" "R410" (at 294.64 138.43 0) (effects (font (size 1.27 1.27)) (justify left)))
  (property "Value" "1k" (at 294.64 146.05 0) (effects (font (size 1 1)) (justify left)))
  (property "Footprint" "Resistor_SMD:R_0603_1608Metric" (at 292.1 142.24 0) (effects (font (size 1.27 1.27)) (hide yes))) (pin "1") (pin "2")
  (instances (project "arming_io" (path "" (reference "R410") (unit 1))) (project "ugv_pwr_01" (path "" (reference "R410") (unit 1)))))
 (wire (pts (xy 292.1 138.43) (xy 292.1 135.89)) (stroke (width 0) (type default)))
 (label "K2_FB_OC" (at 292.1 135.89 90) (effects (font (size 1 1)) (justify left bottom)))
 (wire (pts (xy 292.1 146.05) (xy 292.1 148.59)) (stroke (width 0) (type default)))
 (global_label "PWR_K2_FB" (shape passive) (at 292.1 148.59 270) (effects (font (size 1 1)) (justify right)))
 (symbol (lib_id "Device:R") (at 309.88 142.24 0) (unit 1) (exclude_from_sim no) (in_bom yes) (on_board yes) (dnp no)
  (property "Reference" "R412" (at 312.42 138.43 0) (effects (font (size 1.27 1.27)) (justify left)))
  (property "Value" "2M2" (at 312.42 146.05 0) (effects (font (size 1 1)) (justify left)))
  (property "Footprint" "Resistor_SMD:R_0603_1608Metric" (at 309.88 142.24 0) (effects (font (size 1.27 1.27)) (hide yes))) (pin "1") (pin "2")
  (instances (project "arming_io" (path "" (reference "R412") (unit 1))) (project "ugv_pwr_01" (path "" (reference "R412") (unit 1)))))
 (wire (pts (xy 309.88 138.43) (xy 309.88 135.89)) (stroke (width 0) (type default)))
 (global_label "PWR_3V3" (shape passive) (at 309.88 135.89 90) (effects (font (size 1 1)) (justify left)))
 (wire (pts (xy 309.88 146.05) (xy 309.88 148.59)) (stroke (width 0) (type default)))
 (global_label "MID_CMP" (shape passive) (at 309.88 148.59 270) (effects (font (size 1 1)) (justify right)))
 (text "P0 REVIEW SHEET - NOT FOR FABRICATION. TCA9534A 0x38, ADS1115 0x48 on PWR_I2C behind PCA9615." (exclude_from_sim no) (at 25.4 243.84 0) (effects (font (size 1.27 1.27)) (justify left)))
 (text "TCA outputs power up as inputs; consumer-side 100k pulldowns hold commands Low. Stuck-High commands are gated by SAFE_GATE." (exclude_from_sim no) (at 25.4 250.19 0) (effects (font (size 1.27 1.27)) (justify left)))
 (text "ADS1115 is for ARMING diagnosis only - never the E-stop or OV cut path. AIN3 = K2 IMON." (exclude_from_sim no) (at 25.4 256.54 0) (effects (font (size 1.27 1.27)) (justify left)))
 (text "LM2903 feedback reports measured state across K1 and K2; MCU compares with command and time." (exclude_from_sim no) (at 25.4 262.89 0) (effects (font (size 1.27 1.27)) (justify left)))
 (sheet_instances (path "" (page "1")))
 (embedded_fonts no))
